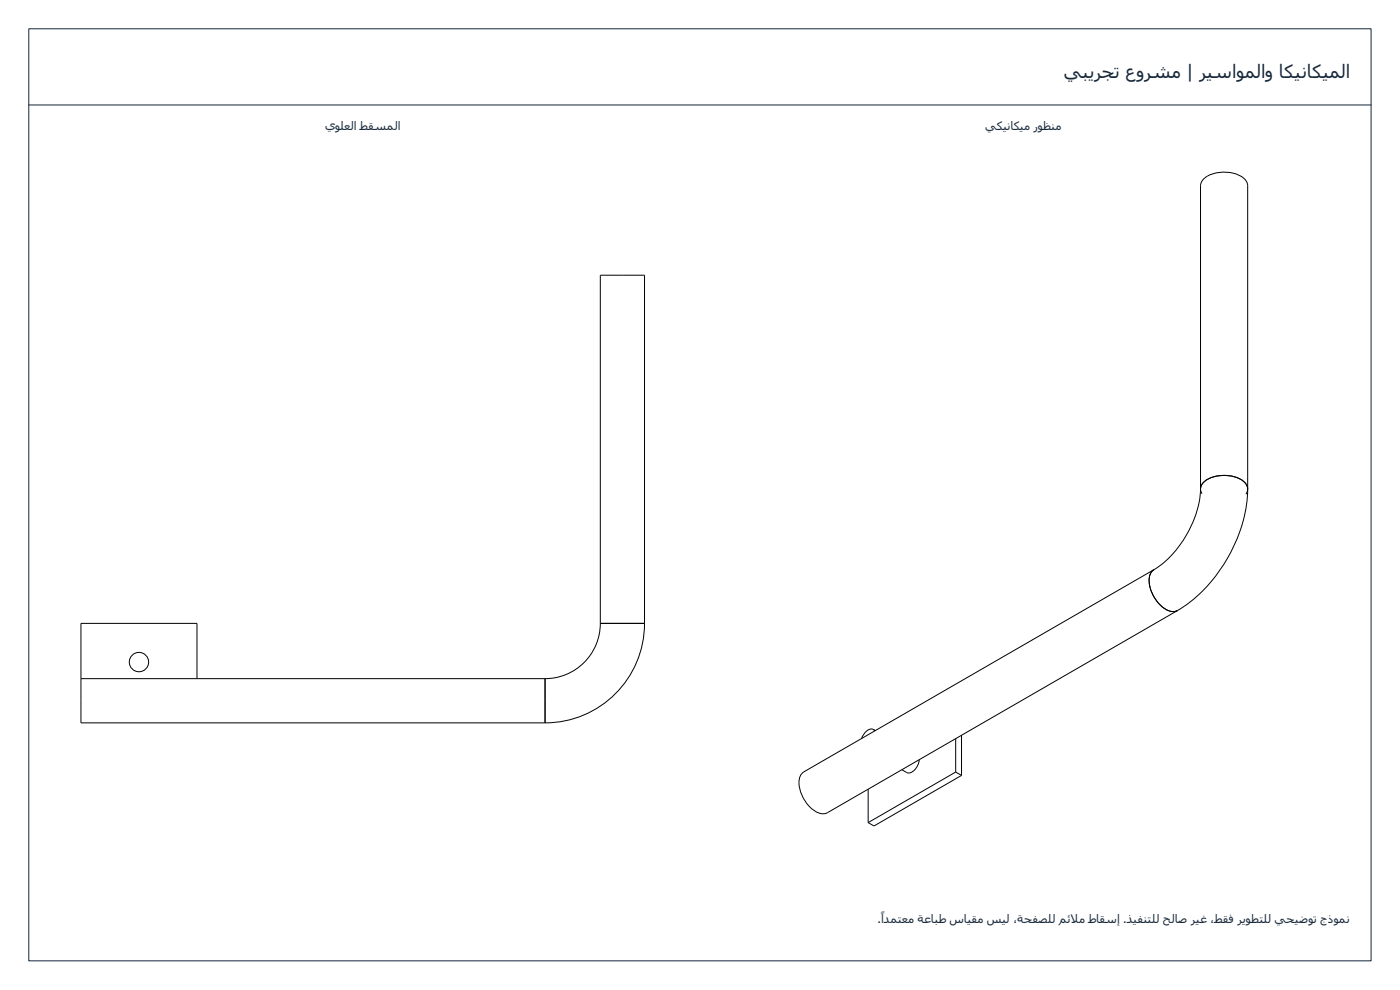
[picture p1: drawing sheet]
<svg xmlns="http://www.w3.org/2000/svg" width="420mm" height="297mm" viewBox="0 0 420 297" stroke-linecap="round" stroke-linejoin="round" font-family="sans-serif">
<path d="M8.6 8.6h402.9v279.7h-402.9zM8.6 31.5h402.9" fill="none" stroke="#16283b" stroke-width=".3"/>
<g fill="none" stroke="#000" stroke-width=".3">
<path d="M360.3 146.7a31.7 31.7 0 0 1-14 24.2M360.3 146.7a4.8 4.8 0 0 1 4.4-3.8 9.5 9.5 0 0 1 9.2 2.3l.5 1.5M360.3 146.7v-91a4.4 4.4 0 0 1 3.5-3.5 10.1 10.1 0 0 1 10 1.8l.6 1.7v91M360.3 146.7a4.4 4.4 0 0 1 3.5-3.5 10.1 10.1 0 0 1 10 1.8l.6 1.7M360.3 146.7l.4 1.4M374.4 146.7a45.7 45.7 0 0 1-21 36.5M374.4 146.7l-.5 1.6M346.3 170.9a4.4 4.4 0 0 0-1.3 4.9 10.1 10.1 0 0 0 6.5 7.7l1.9-.3M346.3 170.9l-105.1 60.7a4.4 4.4 0 0 0-1.2 4.8 10.1 10.1 0 0 0 6.5 7.7l1.8-.3 105.1-60.6M346.3 170.9a4.8 4.8 0 0 0-1.1 5.7 9.5 9.5 0 0 0 6.6 6.9l1.6-.3M180.2 187a16.6 16.6 0 0 1-16.6 16.6M180.2 187h13.2"/>
<path d="M180.2 187v-104.4h13.2v104.4M193.4 187a29.8 29.8 0 0 1-29.8 29.9M24.3 203.6v13.3h139.3M24.3 203.6h139.3M24.3 203.6v-16.6h34.8v16.6M163.6 203.6v13.3M262.1 218.9l.4 .4M262.1 218.9a3.2 3.2 0 0 0-3.5 2.7M262.1 218.9l.6 .3M260.5 236.8v10M275.9 227.9a4.1 4.1 0 0 1-3.4 4l-1.8-1M286.8 231.6l1.8 1.1"/>
<path d="M286.8 221.6v10M286.8 231.6l-26.3 15.2M288.6 232.7l-26.3 15.1-1.8-1M288.6 220.6v12.1"/>
<circle cx="41.7" cy="198.6" r="2.9"/>
</g>
<text font-size="5.6" fill="#16283b" x="319.3" y="23.5">يبيرجت عورشم | ریساوملاو اكیناكیملا</text>
<g font-size="3.6" fill="#16283b">
<text x="97.6" y="38.9">يولعلا طقسملا</text>
<text x="295.7" y="38.9">يكیناكیم روظنم</text>
<text x="263.4" y="277">.ادمتعم ةعابط سایقم سیل ،ةحفصلل مئلم طاقسإ .ذیفنتلل حلاص ریغ ،طقف ريوطتلل يحیضوت جذومن</text>
<text x="264.4" y="276">ً</text>
<text x="321.3" y="277">ا</text>
</g>
</svg>
